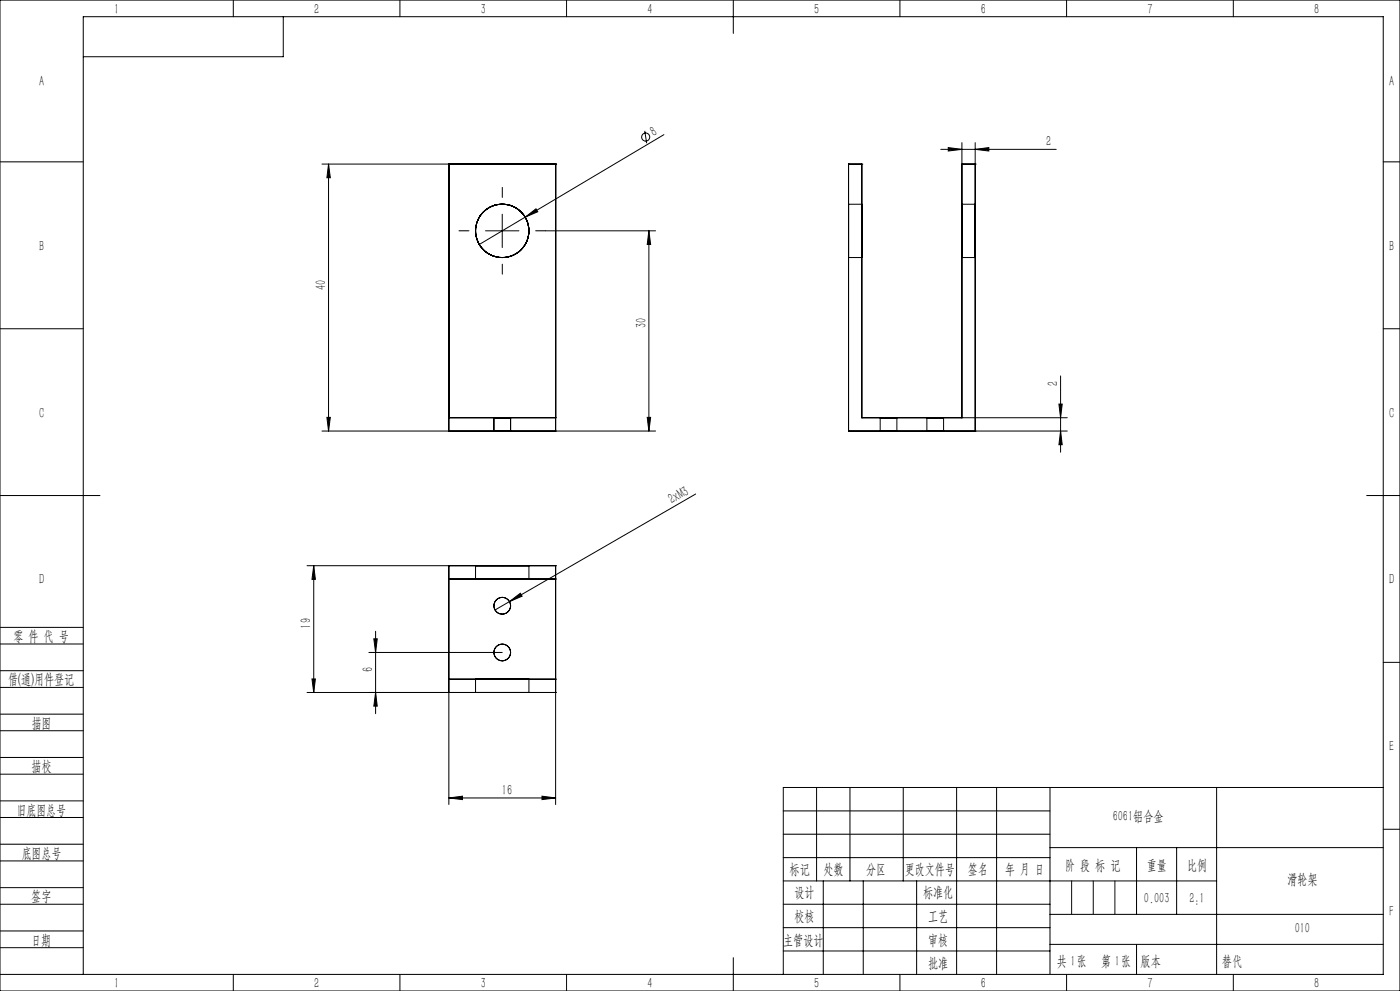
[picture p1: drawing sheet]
<svg xmlns="http://www.w3.org/2000/svg" width="420mm" height="297mm" viewBox="0 0 420 297" stroke-linecap="round" stroke-linejoin="round" font-family="sans-serif">
<g fill="none" stroke="#000" stroke-width=".3">
<path d="M0 0h420v297h-420zM70 0v5M85 5v12h-60M120 0v5M170 0v5M220 0v10M270 0v5M320 0v5M370 0v5M193.4 39.2l.6 3.7M0 48.5h25M96.6 49.2h70.1"/>
<path d="M98.6 49.2l.5 4.1h-1zM98.6 49.2v80M134.7 49.2h.1M134.7 49.2v80M166.7 49.2h.1M166.7 49.2v80M199.2 40.4l-41.6 24.7M254.6 49.2h.1M254.6 49.2h4M254.6 49.2v80M258.6 49.2h.1M258.6 49.2v76"/>
<path d="M282.2 44.8h34.7M284.5 44.2l4.1 .6-4.1 .5zM288.6 49.2h.1M288.6 42.8v82.4M288.6 49.2h4M292.6 49.2h.1M292.6 44.8l4.1-.6v1.1zM292.6 42.8v86.4M415 48.5h5M145.7 69.2h10M150.7 64.2v10M157.6 65.1l3.2-2.5 .5 .9z"/>
<path d="M157.6 65.1l-13.8 8.2M163.7 69.2h33M194.7 69.2l.5 4.1h-1zM194.7 69.2v60M254.6 61.2v16zM254.6 61.2h4M254.6 77.2h4M258.6 61.2v16zM288.6 61.2v16zM288.6 61.2h4M288.6 77.2h4M292.6 61.2v16z"/>
<path d="M0 98.5h25M415 98.5h5M318.2 112.7v22.8M96.6 129.2h100.1M98.1 125.1h1l-.5 4.1zM134.7 129.2h.1M134.7 125.2h.1M134.7 125.2h32M148.2 129.2h5zM148.2 125.2h5zM148.2 125.2v4M153.2 125.2v4"/>
<path d="M166.7 129.2h.1M166.7 125.2h.1M194.2 125.1h1l-.5 4.1zM254.6 129.2h.1M254.6 129.2h65.6M258.6 125.2h.1M258.6 125.2h61.6M264.1 129.2h5zM264.1 125.2h5zM264.1 125.2v4M269.1 125.2v4M278.1 125.2h5z"/>
<path d="M278.1 125.2v4M278.1 129.2h5zM283.1 125.2v4M288.6 125.2h.1M292.6 129.2h.1M317.7 121.1h1l-.5 4.1zM318.2 129.2l.5 4.1h-1zM0 148.5h30M208.7 148.1l-55.9 32.2M410 148.5h10M94.1 169.5l.5 4.1h-1zM94.1 169.5v38"/>
<path d="M134.7 169.5v71.6M134.7 173.5h32M134.7 169.5h.1M134.7 173.5h.1M142.7 169.5h16zM142.7 173.5h16zM142.7 169.5v4M158.7 169.5v4M166.7 169.5v71.6M166.7 169.5h-74.6M166.7 169.5h.1M166.7 173.5h.1"/>
<path d="M0 193h25M0 188h25M110.7 195.5h40M112.1 191.4h1.1l-.5 4.1zM112.7 189.2v24.7M152.8 180.3l3.3-2.5 .5 .9zM152.8 180.3l-4.3 2.5M415 198.5h5M0 206h25M0 201h25M0 219h25M0 214h25"/>
<path d="M93.6 203.5h1l-.5 4zM112.7 207.5l.5 4.1h-1.1zM134.7 203.5h32M134.7 207.5h.1M134.7 203.5h.1M142.7 207.5h16zM142.7 203.5h16zM142.7 203.5v4M158.7 203.5v4M166.7 207.5h-74.6M166.7 207.5h.1M166.7 203.5h.1"/>
<path d="M0 232h25M0 227h25M134.7 239.1l4-.5v1zM134.7 239.1h32M162.6 238.6l4.1 .5-4.1 .5zM245 236v28M255 236v28M271 236v28M287 236v56M299 236v56M315 236v56M365 236v56"/>
<path d="M415 236h-180v56M0 245h25M0 240h25M0 258h25M0 253h25M235 243h80M235 250h80M235 257h80M315 254h100M341 254v20M353 254v20M415 248.5h5"/>
<path d="M0 271h25M0 266h25M0 279h25M235 271h80M235 264h130M235 278h80M247 264v28M259 264v28M275 264v28M315 274h100M0 284h25M0 292h415v-287h-390v287"/>
<path d="M70 292v5M120 292v5M170 292v5M220 287v10M235 285h80M270 292v5M315 283h100M320 292v5M370 292v5"/>
<circle cx="193.7" cy="41.1" r="1.21"/>
<circle cx="150.7" cy="69.2" r="8"/>
<circle cx="150.7" cy="181.5" r="2.5"/>
<circle cx="150.7" cy="195.5" r="2.5"/>
</g>
<path d="M150.7 59.2v-3M140.7 69.2h-3M150.7 79.2v3M160.7 69.2h3" fill="none" stroke="#000" stroke-width=".3" stroke-dasharray="30.5 1.3 1.3 1.3"/>
<path d="M321.5 264v10M328 264v10M334.5 264v10M341 283v9" fill="none" stroke="#0a0605" stroke-width=".3"/>
<g fill="#000">
<path d="M157.6 65.1l3.2-2.5 .5 .9zM152.8 180.3l3.3-2.5 .5 .9z"/>
<path d="M284.5 44.2l4.1 .6-4.1 .5zM292.6 44.8l4.1-.6v1.1z"/>
<path d="M194.7 69.2l.5 4.1h-1zM194.2 125.1h1l-.5 4.1zM317.7 121.1h1l-.5 4.1zM318.2 129.2l.5 4.1h-1zM94.1 169.5l.5 4.1h-1zM93.6 203.5h1l-.5 4zM112.1 191.4h1.1l-.5 4.1zM112.7 207.5l.5 4.1h-1.1z"/>
<path d="M98.1 125.1h1l-.5 4.1zM98.6 49.2l.5 4.1h-1z"/>
<path d="M162.6 238.6l4.1 .5-4.1 .5zM134.7 239.1l4-.5v1z"/>
</g>
<g font-size="4.4">
<text x="34.2" y="4.1">1</text>
<text x="94.2" y="4.1">2</text>
<text x="144.2" y="4.1">3</text>
<text x="194.2" y="4.1">4</text>
<text x="244.2" y="4.1">5</text>
<text x="294.2" y="4.1">6</text>
<text x="344.2" y="4.1">7</text>
<text x="394.2" y="4.1">8</text>
<text x="11.7" y="25.9">A</text>
<text x="416.7" y="25.9">A</text>
<text x="196.1" y="41.2" transform="rotate(-31 196.1 41.2)">8</text>
<text x="313.8" y="43.9">2</text>
<text x="11.7" y="75.1">B</text>
<text x="416.7" y="75.1">B</text>
<text x="97.7" y="87.1" transform="rotate(-90 97.7 87.1)">40</text>
<text x="193.8" y="98.4" transform="rotate(-90 193.8 98.4)">30</text>
<text x="317.3" y="115.7" transform="rotate(-90 317.3 115.7)">2</text>
<text x="11.7" y="125.1">C</text>
<text x="416.7" y="125.1">C</text>
<text x="201.6" y="151.2" transform="rotate(-30 201.6 151.2)">2xM3</text>
<text x="11.7" y="175.1">D</text>
<text x="416.7" y="175.1">D</text>
<text x="93.3" y="188.4" transform="rotate(-90 93.3 188.4)">19</text>
<text x="4" y="192">零 件 代 号</text>
<text x="111.8" y="201.3" transform="rotate(-90 111.8 201.3)">6</text>
<text x="2.5" y="205.1">借(通)用件登记</text>
<text x="9.5" y="218.1">描图</text>
<text x="416.7" y="225.1">E</text>
<text x="9.5" y="231.1">描校</text>
<text x="150.6" y="238.2">16</text>
<text x="5" y="244.2">旧底图总号</text>
<text x="333.8" y="246.2">6061铝合金</text>
<text x="6.5" y="257.2">底图总号</text>
<text x="236.9" y="261.9">标记</text>
<text x="247.1" y="261.9">处数</text>
<text x="259.9" y="261.9">分区</text>
<text x="271.5" y="261.9">更改文件号</text>
<text x="290.4" y="261.9">签名</text>
<text x="301.5" y="261.9">年 月 日</text>
<text x="319.5" y="260.6">阶 段 标 记</text>
<text x="344" y="260.6">重量</text>
<text x="356.1" y="260.6">比例</text>
<text x="238.3" y="268.9">设计</text>
<text x="276.9" y="268.9">标准化</text>
<text x="386.1" y="264.8">滑轮架</text>
<text x="9.4" y="270.1">签字</text>
<text x="343.2" y="270.7">0.003</text>
<text x="356.8" y="270.7">2:1</text>
<text x="416.8" y="274.4">F</text>
<text x="238.3" y="276.1">校核</text>
<text x="278.4" y="276">工艺</text>
<text x="388.4" y="279.6">010</text>
<text x="9.4" y="283.2">日期</text>
<text x="234.9" y="283.3">主管设计</text>
<text x="278.4" y="283.3">审核</text>
<text x="278.4" y="290.2">批准</text>
<text x="317.1" y="289.4">共 张</text>
<text x="321.1" y="289.4">1</text>
<text x="330.3" y="289.4">第 张</text>
<text x="334.5" y="289.4">1</text>
<text x="342.1" y="289.4">版本</text>
<text x="34.2" y="296.1">1</text>
<text x="94.2" y="296.1">2</text>
<text x="144.2" y="296.1">3</text>
<text x="194.2" y="296.1">4</text>
<text x="244.2" y="296.1">5</text>
<text x="294.2" y="296.1">6</text>
<text x="344.2" y="296.1">7</text>
<text x="394.2" y="296.1">8</text>
</g>
<text font-size="4.4" fill="#0a0605" x="366.6" y="289.4">替代</text>
</svg>
